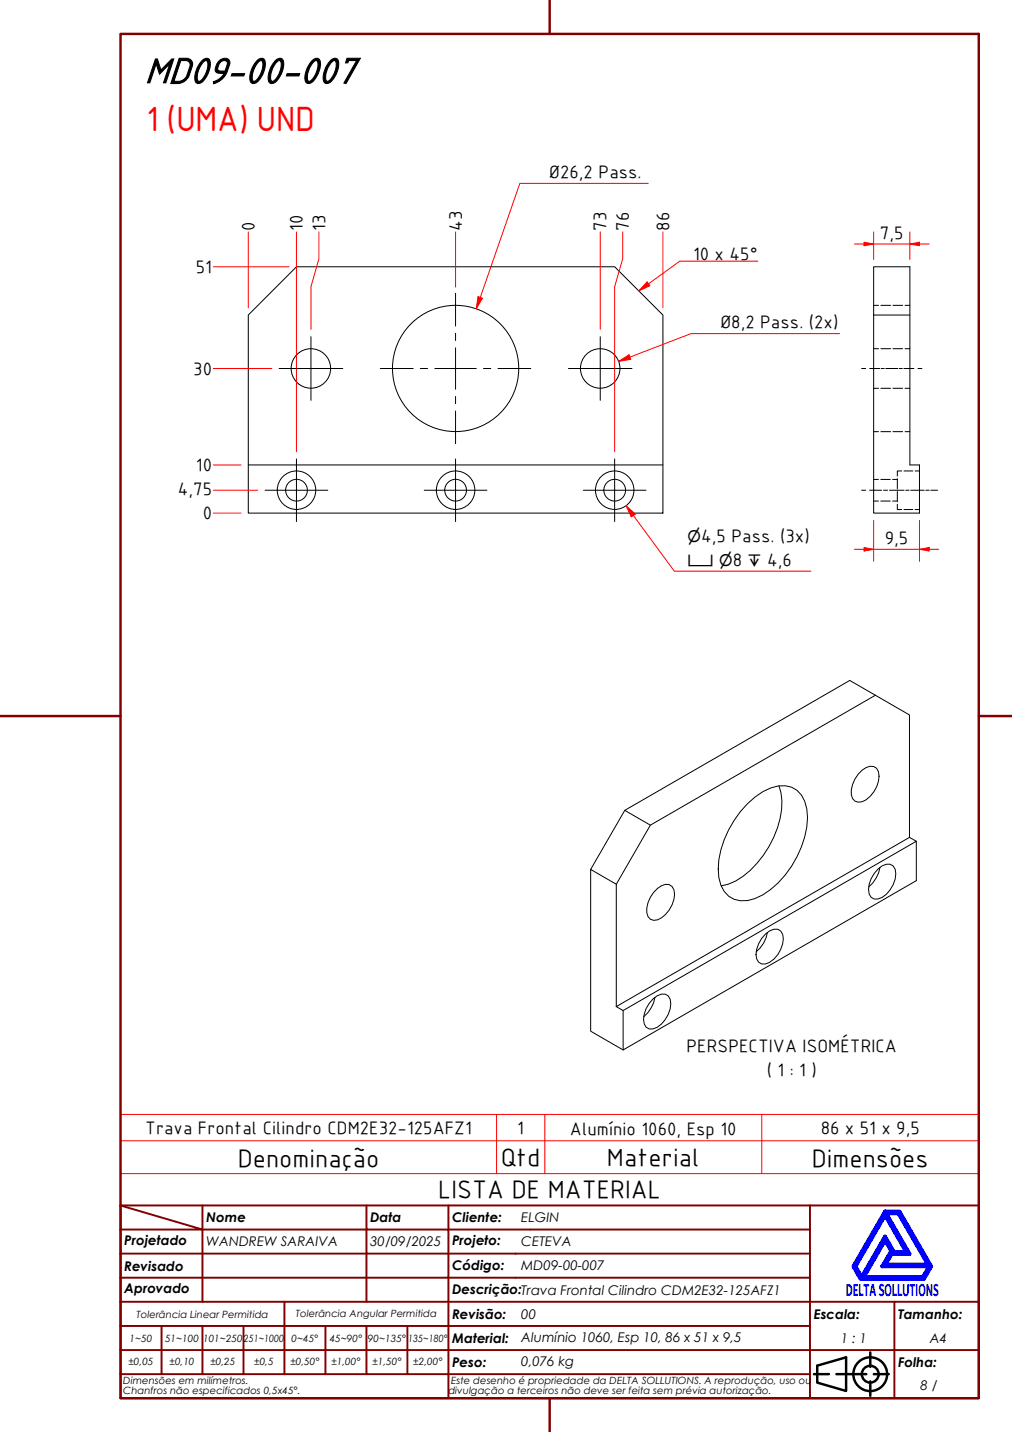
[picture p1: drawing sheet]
<svg xmlns="http://www.w3.org/2000/svg" width="210mm" height="297mm" viewBox="0 0 210 297" stroke-linecap="round" stroke-linejoin="round" font-family="sans-serif">
<!-- layer: Visible (ABNT) -->
<g fill="none" stroke="#000" stroke-width=".21">
<path d="M61.5 55.3h66l10 10v41.1h-86v-41.1zM181.2 65.3v-10h7.5v41.1h2v10h-9.5v-41.1h7.5M51.5 96.4h86M178.8 159.8a2.2 2.2 0 0 1 3-.4 4.2 4.2 0 0 1-.5 4.8 4 4 0 0 1-3.3 2.2 1.95 1.95 0 0 1-1.4-2.6 6.6 6.6 0 0 1 2.2-4zM181.6 144.2l-5.3-3.1-46.7 27-7.1 12.2M129.6 168.1l5.3 3.1M155.1 166.7a12 12 0 0 1 6.3-3.7 5 5 0 0 1 5.9 4.8 18.6 18.6 0 0 1-4.4 13.7 14.3 14.3 0 0 1-7.8 5.3 5 5 0 0 1-6-4.8 18.6 18.6 0 0 1 4.5-13.7zM161.6 163a14.2 14.2 0 0 1-1.1 10.7 19.9 19.9 0 0 1-7.9 9.1l-1.6 .6-1.4 .4M182.5 179.9a6.8 6.8 0 0 1-2.3 4.1M188.6 173.7v-25.4l-7-4.1-46.7 27-7.1 12.2v25.4M190.1 174.5v8.2l-60.9 35.1v-8.2M127.8 183.4l-5.3-3.1v33.6l6.7 3.9"/>
<path d="M136.4 184.3a2.13 2.13 0 0 1 3-.4 3.7 3.7 0 0 1 0 3.8 5.8 5.8 0 0 1-3 3.1 1.6 1.6 0 0 1-2.2-1.5 6.1 6.1 0 0 1 2.2-5zM158.8 193.7a2.31 2.31 0 0 1 3.1-.6 3.5 3.5 0 0 1 0 3.8 5.3 5.3 0 0 1-3.1 3.1 1.69 1.69 0 0 1-2-2 6.4 6.4 0 0 1 2-4.3zM159.2 193.4a6.4 6.4 0 0 1-2.4 4M182.1 180.3a2.29 2.29 0 0 1 3.2-.7 3.6 3.6 0 0 1 0 3.9 5.1 5.1 0 0 1-3.2 3 1.64 1.64 0 0 1-2-2 6.2 6.2 0 0 1 2-4.2zM127.8 208.8l60.8-35.1 1.5 .8-60.9 35.1zM135.4 207.2a2.32 2.32 0 0 1 3.2-.6 3.7 3.7 0 0 1 0 3.8 5.1 5.1 0 0 1-3.2 3 1.64 1.64 0 0 1-1.9-1.9 6.2 6.2 0 0 1 1.9-4.3zM135.8 206.9a6.7 6.7 0 0 1-2.3 4"/>
<circle cx="64.5" cy="76.4" r="4.1"/>
<circle cx="94.5" cy="76.4" r="13.1"/>
<circle cx="124.5" cy="76.4" r="4.1"/>
<circle cx="61.5" cy="101.7" r="2.25"/>
<circle cx="61.5" cy="101.7" r="4"/>
<circle cx="94.5" cy="101.7" r="2.25"/>
<circle cx="94.5" cy="101.7" r="4"/>
<circle cx="127.5" cy="101.7" r="2.25"/>
<circle cx="127.5" cy="101.7" r="4"/>
</g>
<!-- layer: Hidden (ABNT) -->
<g fill="none" stroke="#000" stroke-width=".21">
<path d="M181.2 72.3h1M181.2 63.3h1M182.7 72.3h2M182.7 63.3h2M185.2 72.3h2M185.2 63.3h2M187.7 72.3h1M187.7 63.3h1M181.2 99.4h1M181.2 80.5h1M181.2 89.5h1M182.7 99.4h2"/>
<path d="M182.7 80.5h2M182.7 89.5h2M185.1 99.4h1M185.2 80.5h2M185.2 89.5h2M186.1 99.3v2.1M187 97.7h-.9v1M187.5 97.7h1.8M187.7 80.5h1M187.7 89.5h1M189.8 97.7h.9M181.2 103.9h1"/>
<path d="M182.7 103.9h2M185.1 103.9h1M186.1 102v2.1M186.1 104.6v1.1h.9M187.5 105.7h1.8M189.8 105.7h.9"/>
</g>
<path d="M99.6 61.7l-.8 2.4M25 236.6h178v-5.4h-178v12.2M103 231.2v12.2M113 231.2v12.2M158 231.2v12.2M203 236.6v6.8h-178M25 243.4v6.6h178v-6.6" fill="none" stroke="#f00" stroke-width=".21"/>
<!-- layer: Borda A3/A4 (ABNT) -->
<path d="M25 7h178v283h-178zM114 0v7M0 148.5h25M203 148.5h7M114 290v7" fill="none" stroke="#800000" stroke-width=".51"/>
<path d="M183.6 257.3l1.2 2.2-1.8 3.2h9.7l-1.3 2.2h-12.2zM183.6 252.1l4.4 7.6h-2.6l-1.8-3.2-4.9 8.4-1.3-2.2zM183.6 251.3h3l6.5 11.4-1.5 2.6h-13.1l-1.5-2.6zM183.8 251.7h2.5l6.2 10.6h-8.8l1.3-2.2h3.7zM185 259.7h.2l-.1 .2z" fill="none" stroke="#00f" stroke-width=".8"/>
<!-- layer: 0 -->
<path d="M178.5 265.3h13.1" fill="none" stroke="#000" stroke-width=".21"/>
<g fill="none" stroke="#800000" stroke-width=".4">
<path d="M25 250l17 5h-17M25 250h178v40h-178zM42 255h34v5h17M42 255v15M42 250v5M76 250v5h17v5M93 250v5h75M168 250v20h-143M25 260h51v10M25 275h17M33.5 275v10M50.5 275h-8.5v10"/>
<path d="M59 270v15h-8.5M67.5 275v10h-8.5M76 275v10h8.5M84.5 275v10M93 275h-42.5v10M93 260v5h-68M93 275v10h75M93 260h75M93 275h75M168 265h-75v10M185.5 270v10h17.5M203 270h-35v10h17.5v10"/>
<path d="M25 285h25.5M25 280h143v10M67.5 285h8.5M84.5 285h8.5v5"/>
</g>
<g fill="none" stroke="#000" stroke-width=".51">
<path d="M168.8 285h3.1M169.5 283.3l6-1.8v7l-6-1.7zM173.5 285h6.2M180.5 280.5v3M180.5 286.5v3M181.3 285h3"/>
<circle cx="180.5" cy="285" r="3.5"/>
<circle cx="180.5" cy="285" r="1.75"/>
</g>
<!-- layer: Marca de centro (ISO) -->
<g fill="none" stroke="#000" stroke-width=".21">
<path d="M57.9 76.4h13.2M64.5 69.8v13.2M78.9 76.4h6.8M87.2 76.4h1.5M90.2 76.4h8.6M94.5 60.8v6.8M94.5 69.1v1.5M94.5 72.1v8.6M100.3 76.4h1.5M103.3 76.4h6.8M117.9 76.4h13.2M124.5 69.8v13.2"/>
<path d="M61.5 95.2v13M94.5 95.2v13M94.5 82.2v1.5M94.5 85.2v6.8M127.5 95.2v13M55 101.7h13M88 101.7h13M121 101.7h13"/>
</g>
<g fill="none" stroke="#f00" stroke-width=".21">
<path d="M44.2 55.3h15.8M51.5 48.1v15.7M61.5 48.1v28.2M66.1 48.1v5.6l-1.6 5.8v8.8M94.5 48.1v11.4v-.2M124.5 48.1v20.2M129.2 48.1v5.6l-1.7 5.8v16.8M137.5 48.1v15.7M44.2 76.4h12.2M61.5 76.5v17.2M127.5 76.5v17.2M44.2 96.4h5.8"/>
<path d="M44.2 106.4h5.8M44.2 101.7h9.3"/>
</g>
<path d="M99.1 61.5l1 .4-1.3 2.2z" fill="#f00"/>
<path d="M134.5 38h-26.7l-8.2 23.7M99.1 61.5l1 .4-1.3 2.2zM130.7 74.1l-2.4 .9" fill="none" stroke="#f00" stroke-width=".21"/>
<path d="M128.3 75l2.2-1.4 .3 .9z" fill="#f00"/>
<path d="M128.3 75l2.2-1.4 .3 .9zM174.2 69.2h-30.9l-12.6 4.9M129.9 104.9l1.5 2" fill="none" stroke="#f00" stroke-width=".21"/>
<path d="M129.9 104.9l1.9 1.7-.9 .6z" fill="#f00"/>
<path d="M134.5 58.9l-2 1.4M129.9 104.9l1.9 1.7-.9 .6zM131.4 106.9l8.5 11.6h28.3" fill="none" stroke="#f00" stroke-width=".21"/>
<path d="M134.2 58.5l.6 .8-2.3 1z" fill="#f00"/>
<path d="M134.2 58.5l.6 .8-2.3 1zM157.2 54.2h-16.2l-6.5 4.7" fill="none" stroke="#f00" stroke-width=".21"/>
<!-- layer: Linha de centro (ISO) -->
<g fill="none" stroke="#000" stroke-width=".21">
<path d="M178.7 76.4h.9M180.4 76.4h2.1M182.8 76.4h.6M183.7 76.4h2.5M186.5 76.4h.7M187.5 76.4h2M190.4 76.4h.8M178.7 101.7h.9M180.4 101.7h2.5M183.3 101.7h.8M184.5 101.7h3M187.9 101.7h.7"/>
<path d="M188.9 101.7h2.8M192 101.7h.7M193.1 101.7h1.4"/>
</g>
<path d="M179.2 50.6h2" fill="none" stroke="#f00" stroke-width=".21"/>
<path d="M179.2 50.2l2 .4-2 .4z" fill="#f00"/>
<path d="M179.2 50.2l2 .4-2 .4zM188.7 50.6h2" fill="none" stroke="#f00" stroke-width=".21"/>
<path d="M188.7 50.6l2-.4v.8z" fill="#f00"/>
<path d="M177.2 50.6h2M181.2 50.6h7.5M181.2 48.1v5.7M188.7 50.6l2-.4v.8zM188.7 48.1v5.7M190.7 50.6h2M179.2 113.9h2" fill="none" stroke="#f00" stroke-width=".21"/>
<path d="M179.2 113.6l2 .3-2 .4z" fill="#f00"/>
<path d="M179.2 113.6l2 .3-2 .4zM190.7 113.9h2" fill="none" stroke="#f00" stroke-width=".21"/>
<path d="M190.7 113.9l2-.3v.7z" fill="#f00"/>
<path d="M177.2 113.9h2M181.2 113.9h9.5M181.2 107.9v8.5M190.7 113.9l2-.3v.7zM190.7 107.9v8.5M192.7 113.9h2" fill="none" stroke="#f00" stroke-width=".21"/>
<text font-size="81.9" fill="#fff" x="188.7" y="289">.</text>
<text font-size="8.1" x="30" y="17.2">MD09-00-007</text>
<text font-size="7" fill="#f00" x="30.4" y="27.1">1 (UMA) UND</text>
<g font-size="5.4">
<text x="49.3" y="242">Denominação</text>
<text x="103.9" y="241.8">Qtd</text>
<text x="125.9" y="241.8">Material</text>
<text x="168.4" y="242">Dimensões</text>
<text x="90.9" y="248.5">LISTA DE MATERIAL</text>
</g>
<g font-size="3.9">
<text x="113.9" y="36.9">Ø26,2 Pass.</text>
<text x="52.8" y="47.8" transform="rotate(-90 52.8 47.8)">0</text>
<text x="62.8" y="47.8" transform="rotate(-90 62.8 47.8)">10</text>
<text x="67.4" y="47.8" transform="rotate(-90 67.4 47.8)">13</text>
<text x="95.8" y="47.8" transform="rotate(-90 95.8 47.8)">43</text>
<text x="125.8" y="47.8" transform="rotate(-90 125.8 47.8)">73</text>
<text x="130.4" y="47.8" transform="rotate(-90 130.4 47.8)">76</text>
<text x="138.8" y="47.8" transform="rotate(-90 138.8 47.8)">86</text>
<text x="143.7" y="53.9">10 x 45°</text>
<text x="182.5" y="49.5">7,5</text>
<text x="40.6" y="56.6">51</text>
<text x="149.4" y="68.1">Ø8,2 Pass. (2x)</text>
<text x="40.1" y="77.7">30</text>
<text x="40.6" y="97.7">10</text>
<text x="36.9" y="102.7">4,75</text>
<text x="42" y="107.7">0</text>
<text x="145.4" y="112.4">4,5 Pass. (3x)</text>
<text x="183.5" y="112.8">9,5</text>
<text x="152" y="117.4">8</text>
<text x="159.1" y="117.4">4,6</text>
<text x="142.4" y="218.2">PERSPECTIVA ISOMÉTRICA</text>
<text x="159" y="223.2">( 1 : 1 )</text>
<text x="30.1" y="235.2">Trava Frontal Cilindro CDM2E32-125AFZ1</text>
<text x="107.3" y="235.2">1</text>
<text x="118.2" y="235.3">Alumínio 1060, Esp 10</text>
<text x="170.2" y="235.2">86 x 51 x 9,5</text>
</g>
<text font-size="3.9" fill="#00f" x="175.4" y="268.8">DELTASOLLUTIONS</text>
<g font-size="3.3">
<text x="142.6" y="112.4">⌀</text>
<text x="142.6" y="117.4">⌴ ⌀</text>
<text x="155" y="117.4">↧</text>
</g>
<g font-size="2.8">
<text x="42.8" y="253.5">Nome</text>
<text x="76.8" y="253.5">Data</text>
<text x="93.8" y="253.6">Cliente:</text>
<text x="108.1" y="253.5">ELGIN</text>
<text x="25.8" y="263.6">Revisado</text>
<text x="25.8" y="258.3">Projetado</text>
<text x="42.8" y="258.5">WANDREW SARAIVA</text>
<text x="76.8" y="258.4">30/09/2025</text>
<text x="93.8" y="263.4">Código:</text>
<text x="93.8" y="258.3">Projeto:</text>
<text x="108.1" y="263.5">MD09-00-007</text>
<text x="108.1" y="258.5">CETEVA</text>
<text x="25.8" y="268.3">Aprovado</text>
<text x="93.8" y="268.3">Descrição:Trava Frontal Cilindro CDM2E32-125AFZ1</text>
<text x="93.8" y="273.6">Revisão:</text>
<text x="108.1" y="273.5">00</text>
<text x="168.8" y="273.5">Escala:</text>
<text x="186.3" y="273.5">Tamanho:</text>
<text x="93.8" y="278.6">Material:</text>
<text x="108.1" y="278.3">Alumínio 1060, Esp 10, 86 x 51 x 9,5</text>
<text x="174.4" y="278.5">1 : 1</text>
<text x="192.8" y="278.6">A4</text>
<text x="93.8" y="283.5">Peso:</text>
<text x="108.1" y="283.3">0,076 kg</text>
<text x="186.3" y="283.5">Folha:</text>
<text x="190.9" y="288.4">8 / 11</text>
</g>
<g font-size="2.1">
<text x="28.3" y="273.3">Tolerância Linear Permitida</text>
<text x="61.4" y="273.1">Tolerância Angular Permitida</text>
<text x="26.9" y="278.3">1~50</text>
<text x="34.2" y="278.3">51~100</text>
<text x="42.1" y="278.3">101~250</text>
<text x="50.5" y="278.3">251~1000</text>
<text x="60.5" y="278.3">0~45°</text>
<text x="68.4" y="278.3">45~90°</text>
<text x="76.3" y="278.3">90~135°</text>
<text x="84.7" y="278.3">135~180°</text>
<text x="25.6" y="287.1">Dimensões em milímetros.</text>
<text x="26.6" y="283.2">±0,05</text>
<text x="35.2" y="283.2">±0,10</text>
<text x="43.6" y="283.2">±0,25</text>
<text x="52.7" y="283.2">±0,5</text>
<text x="60.2" y="283.2">±0,50°</text>
<text x="68.7" y="283.2">±1,00°</text>
<text x="77.2" y="283.2">±1,50°</text>
<text x="85.7" y="283.2">±2,00°</text>
<text x="93.6" y="287.1">Este desenho é propriedade da DELTA SOLLUTIONS. A reprodução, uso ou</text>
<text x="25.6" y="289.2">Chanfros não especificados 0,5x45°.</text>
<text x="93" y="289.2">divulgação a terceiros não deve ser feita sem prévia autorização.</text>
</g>
</svg>
